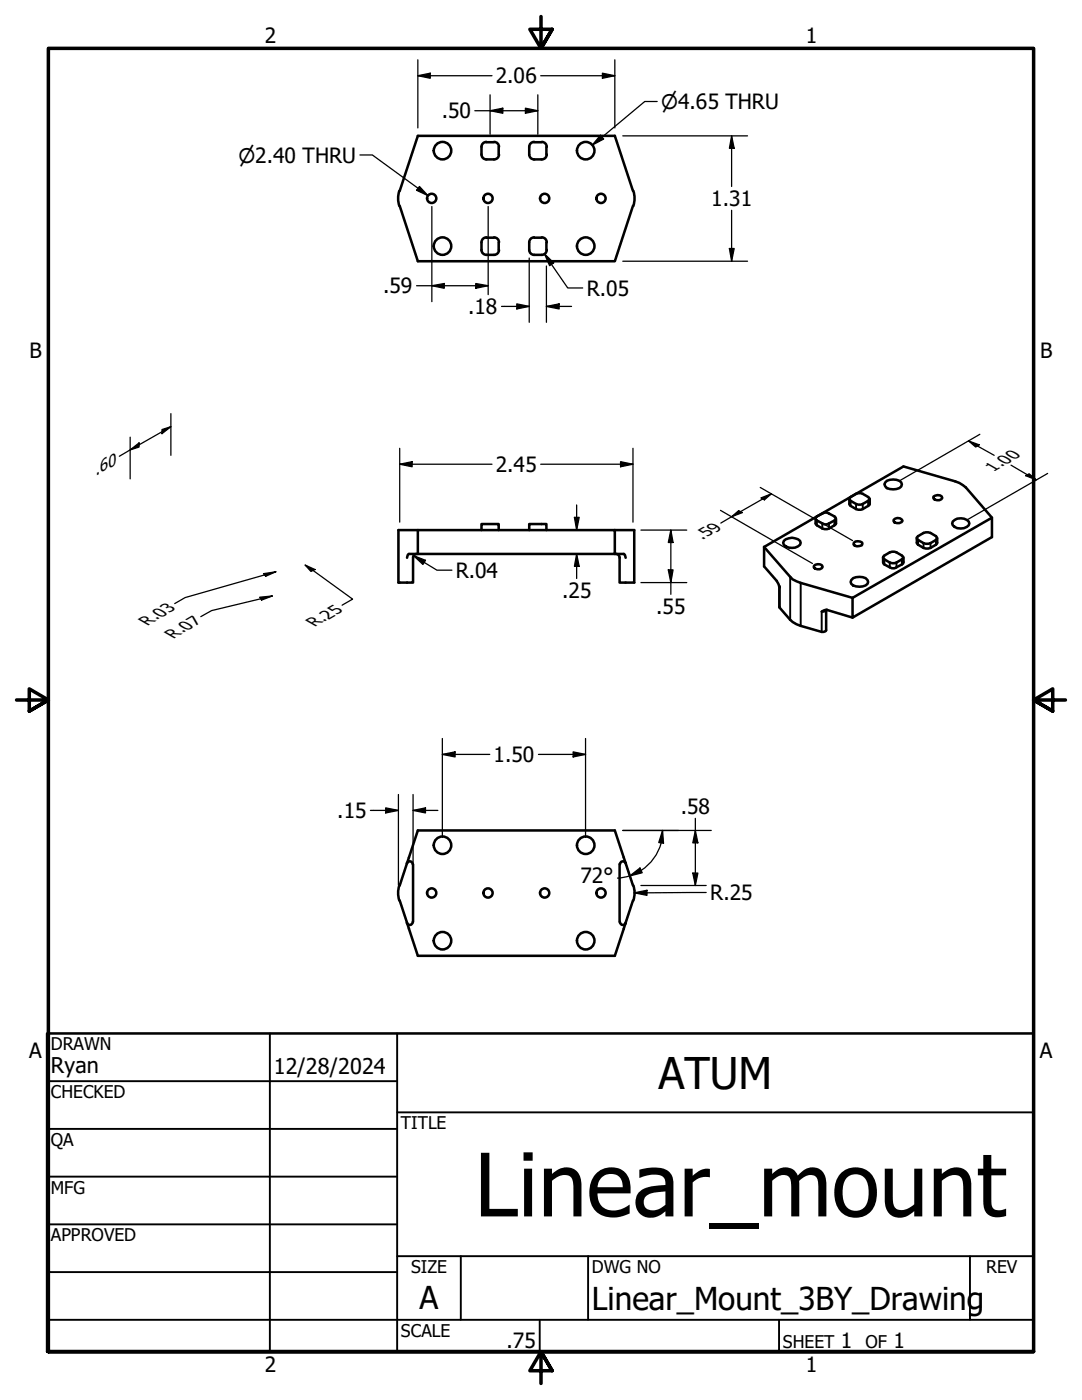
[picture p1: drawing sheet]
<svg xmlns="http://www.w3.org/2000/svg" width="216mm" height="279mm" viewBox="0 0 216 279" stroke-linecap="round" stroke-linejoin="round" font-family="sans-serif">
<!-- layer: Visible (ANSI) -->
<g fill="none" stroke="#000" stroke-width=".51">
<path d="M79.7 38.1l-.3 1.5 .3 1.5M79.8 38.1l3.6-11h39.3l3.6 11M96.1 29.3v1.6M96.1 30.8a.98 .98 0 0 0 1 1M97 28.4h1.6M97.1 28.3a.98 .98 0 0 0-1 1M98.6 28.3a.98 .98 0 0 1 1 1M99.5 29.3v1.6M99.6 30.8a.98 .98 0 0 1-1 1h-1.6M105.6 29.3v1.6M105.6 30.8a.98 .98 0 0 0 1 1M106.6 28.4h1.5"/>
<path d="M106.6 28.3a.98 .98 0 0 0-1 1M108.1 28.3a.98 .98 0 0 1 1 1M109 29.3v1.6M109.1 30.8a.98 .98 0 0 1-1 1h-1.5M126.4 38.1l.2 1.5-.2 1.5M79.8 41.1l3.6 11h39.3l3.6-11M96.1 48.4v1.5M96.1 49.9a.98 .98 0 0 0 1 1M97 47.4h1.6M97.1 47.4a.98 .98 0 0 0-1 1M98.6 47.4a.98 .98 0 0 1 1 1M99.5 48.4v1.5"/>
<path d="M99.6 49.9a.98 .98 0 0 1-1 1h-1.6M105.6 48.4v1.5M105.6 49.9a.98 .98 0 0 0 1 1M106.6 47.4h1.5M106.6 47.4a.98 .98 0 0 0-1 1M108.1 47.4a.98 .98 0 0 1 1 1M109 48.4v1.5M109.1 49.9a.98 .98 0 0 1-1 1h-1.5M169.5 99.6v1a2.36 2.36 0 0 0 4 0v-1M169.5 99.4a2.46 2.46 0 0 1 4 0v.4a2.55 2.55 0 0 1-4 0zM177 95.9a2.78 2.78 0 0 1 2.8 .4l.2 .3a1.42 1.42 0 0 1-1.8 1.1 1.45 1.45 0 0 1-1.7-1.1zM186.2 99.1a1.14 1.14 0 0 1 1.8 .3 1.08 1.08 0 0 1-1.8 0z"/>
<path d="M83.4 105.8h-3.9v10.5h2.9v-5a.73 .73 0 0 1 .8-.7M83.4 110.6h-1.8l-.3 .2-.1 .5M83.4 105.8h39.3v4.8h-39.3zM96.1 105.8v-1.2h3.4v1.2M105.6 105.8v-1.2h3.4v1.2M122.7 105.8h3.9v10.5h-3v-5a.73 .73 0 0 0-.7-.7M122.7 110.6h1.8l.2 .2 .1 .5M152.5 109.2v3.8l2.5 3 .6 1.2M152.5 109.2l5.7 6.4 1.6 .7 10.3 3M155.4 117l.2 4.3 2.1 2.4 1.2 .9 5.1 1.5 .7-.1 .1-.2v-4.1M156.4 107.9a2.38 2.38 0 0 1 3.2 0l.2 .4a1.58 1.58 0 0 1-1.7 1 1.6 1.6 0 0 1-1.8-1zM162.4 112.9a1.08 1.08 0 0 1 1.7 .3 1.08 1.08 0 0 1-1.7 0z"/>
<path d="M162.8 103.5v1a2.36 2.36 0 0 0 4 0v-1M162.8 103.3a3.6 3.6 0 0 1 2.2-1l1.5 .8 .3 .2v.3a3.6 3.6 0 0 1-2.3 1l-1.5-.7-.2-.3zM170.1 119.3l27.8-16v3.9l-27.8 16.1zM170.2 115.4a2.64 2.64 0 0 1 2.9 .4l.1 .3a1.46 1.46 0 0 1-1.7 1 1.49 1.49 0 0 1-1.8-1l.2-.3zM170.4 108.3a1.33 1.33 0 0 1 1.6 0v.5a1.29 1.29 0 0 1-1.7-.2zM176.2 111.3l.1 1.2a3.6 3.6 0 0 0 2.2 .9l1.7-.9 .1-1.2M176.2 111.1a2.46 2.46 0 0 1 4 0v.3a2.45 2.45 0 0 1-4 0zM178.3 103.8a1.08 1.08 0 0 1 1.8 .1 1.11 1.11 0 0 1-1.8 .1zM182.9 107.4v.9a2.36 2.36 0 0 0 4.1 0v-.9M183.2 107a2.41 2.41 0 0 1 3.7 .3v.2a2.45 2.45 0 0 1-4 0v-.2zM190.1 104.1a2.3 2.3 0 0 1 3.2 0l.1 .4a1.58 1.58 0 0 1-1.7 1 1.58 1.58 0 0 1-1.7-1zM197.9 103.3l-5.2-6-1.2-.9-11.2-3.3-27.8 16.1"/>
<path d="M164 122l.5-.2 .5-.1 5.1 1.6M79.7 176.7l-.3 1.5 .3 1.5M79.8 179.7l3.6 11.1h39.3l2.1-6.7M79.8 176.7l3.6-11h39.3l3.6 11M81.2 172.3a.6 .6 0 0 1 .7-.4 .6 .6 0 0 1 .5 .6M82.4 172.5v11.5M123.6 172.5v11.5M124.9 172.3a.6 .6 0 0 0-.7-.4 .6 .6 0 0 0-.5 .6M126.3 179.7l-1.5 4.4M126.4 176.7l.2 1.5-.2 1.5M82.4 184a.6 .6 0 0 1-.5 .6 .6 .6 0 0 1-.7-.4M123.7 184a.6 .6 0 0 0 .5 .6 .6 .6 0 0 0 .7-.4"/>
<circle cx="86.1" cy="39.6" r=".92"/>
<circle cx="88.3" cy="30.1" r="1.75"/>
<circle cx="97.4" cy="39.6" r=".92"/>
<circle cx="108.7" cy="39.6" r=".92"/>
<circle cx="116.9" cy="30.1" r="1.75"/>
<circle cx="119.9" cy="39.6" r=".92"/>
<circle cx="88.3" cy="49.1" r="1.75"/>
<circle cx="116.9" cy="49.1" r="1.75"/>
<circle cx="86.1" cy="178.2" r=".92"/>
<circle cx="88.3" cy="168.7" r="1.75"/>
<circle cx="97.4" cy="178.2" r=".92"/>
<circle cx="108.7" cy="178.2" r=".92"/>
<circle cx="116.9" cy="168.7" r="1.75"/>
<circle cx="119.9" cy="178.2" r=".92"/>
<circle cx="88.3" cy="187.7" r="1.75"/>
<circle cx="116.9" cy="187.7" r="1.75"/>
</g>
<!-- layer: Visible Narrow (ANSI) -->
<g fill="none" stroke="#000" stroke-width=".38">
<path d="M169.7 99.9v1.1M173.2 99.9v1.1M155.5 117l.1 4.3M157.7 115.1v8.6M159.8 116.3v8.6M163 103.9v.9M164.1 104.5v1M165.4 104.5v1M166.5 103.9v.9M170.8 100.6v1M172.1 100.6v1M176.5 111.6v1"/>
<path d="M177.5 112.3v.9M178.9 112.3v.9M180 111.6v1M183.2 107.8v.9M184.3 108.4v.9M185.7 108.4v.9M186.8 107.8v.9M164.8 121.7l-.1 .3h-.7v4.1"/>
</g>
<!-- layer: Visible (ANSI) -->
<circle cx="164.8" cy="121.7" r=".25" fill="#000"/>
<!-- layer: Border (ANSI) -->
<path d="M107.9 3.3v6.4l-2.2-3.9h4.5l-2.3 3.9 2.3-3.9M3.3 139.7h6.4l-3.9-2.2v4.4l3.9-2.2-3.9 2.2M212.6 139.7h-6.4l3.9-2.2v4.4l-3.9-2.2 3.9 2.2M9.7 269.7v-260h196.5v260h-196.5h196.5M110.2 273.6l-2.3-3.9 2.3 3.9h-4.5l2.2-3.9v6.4" fill="none" stroke="#000" stroke-width=".7"/>
<!-- layer: Title (ANSI) -->
<g fill="none" stroke="#000" stroke-width=".38">
<path d="M9.4 215.8h69.8M53.8 206.2v63.5M79.2 206.2v63.5M9.4 225.3h69.8M9.4 234.8h69.8M79.2 222h127M9.4 244.3h69.8M9.4 253.9h69.8M79.2 250.7h127M91.9 250.7v12.7M117.3 250.7v12.7M193.5 250.7v12.7"/>
<path d="M9.4 263.4h196.8M107.7 263.4v6.3M155.4 263.4v6.3"/>
</g>
<path d="M9.4 206.2h196.8v63.5h-196.8z" fill="none" stroke="#000" stroke-width=".51"/>
<!-- layer: Dimension (ANSI) -->
<g fill="none" stroke="#000" stroke-width=".25">
<path d="M83.4 15.1l2.5-.5v1zM83.4 15.1h14.8M83.4 11.9v13.6M97.8 18.9v7.9M107.3 18.9v7.9M107.9 15.1h14.8M120.2 14.6l2.5 .5-2.5 .5zM122.7 11.9v13.6M94.7 22.1h12.6M97.8 22.1l2.5-.5v1zM104.8 21.6l2.5 .5-2.5 .5zM124.3 27.1h24.9"/>
<path d="M146 27.1l.5 2.5h-1zM146 27.1v10.1M83.1 57h14.3M86.2 57l2.4-.4v.9zM86.2 41.2v19M94.9 56.6l2.5 .4-2.5 .5zM97.4 41.2v17.6M105.6 51.5v12.8M108.6 50.7l1.9 1.8-.8 .5zM108.6 50.7l4.7 6.8h3M109 53.1v11.2M124.3 52.1h24.9"/>
<path d="M145.5 49.6h1l-.5 2.5zM146 42v10.1M100.1 61.2h5.5M103.1 60.6l2.5 .6-2.5 .5zM109 61.2l2.6-.6v1.1zM109 61.2h5M26 89.8l1.7-1.4v.8zM26 87.2v8.4M32.3 85.7l1.8-.5-1.8 1.4zM34.1 85.2l-10.3 5.9M34.1 82.5v8.4M79.8 92.6l2.4-.5v1.1z"/>
<path d="M79.8 92.6h18.4M79.8 89.5v14.7M107.9 92.6h18.4M123.8 92.1l2.5 .5-2.5 .6zM126.3 89.5v14.7M151.7 97.3l18.4 10.6M151.8 99.4l2.1-.8-1.4 1.2zM153.9 98.6l-10.1 5.8M193.3 88l2.1 .8-.7 .4zM193.3 88l5.1 2.9M195.5 86.7l-16.1 9.3M201.7 92.8l5.1 3"/>
<path d="M204.7 94.9l.7-.3 1.4 1.2zM209 94.5l-16.2 9.3M51.8 119.2l2.6-.3-2.2 .9zM52.6 114.5l2.5-.4-2.1 .9zM54.4 118.9l-12.2 3-2.1 1.2M55.1 114.1l-18.1 5.2-2.1 1.2M60.9 112.8l2 .9-.9 .3zM60.9 112.8l9.5 6.8-2.1 1.2M82.5 110.9l2.4 .9-.5 .8zM82.5 110.9l4.7 2.9h3M114.6 103.3h1l-.5 2.5zM115.1 110.6l.5 2.4h-1z"/>
<path d="M115.1 100.8v5M115.1 110.6v4.8M127.9 105.8h9.1M127.9 116.3h9.1M133.3 113.7h1l-.4 2.6zM133.9 105.8l.4 2.5h-1zM133.9 105.8v12.8M143.8 101.9l18.3 10.6M146 103.1l1.4-1.2 .7 .4zM79.5 158.6v18.1M82.4 158.6v18.1M88.3 150.6l2.5-.5v1z"/>
<path d="M88.3 150.6h9.4M88.3 147.4v19.7M107.4 150.6h9.4M114.4 150.1l2.4 .5-2.4 .5zM116.8 147.4v19.7M73.9 161.7h5.6M77 161.2l2.5 .5-2.5 .5zM82.4 161.7l2.5-.5v1zM82.4 161.7h5M124.3 165.7h17.6M125 172.7l1.7 5M125.7 174.8l2-1.6 .4 1z"/>
<path d="M125.7 174.8l-2.5 .4M126.6 178.2l2.5-.5v1zM127.9 176.7h13M128 173.7l-2.3 1.1M131.9 168.2a9.6 9.6 0 0 1-3.9 5.5M132.2 165.7l.2 2.6-1-.2zM132.2 165.7l-.3 2.5M138.2 174.2h1.1l-.6 2.5zM138.7 165.7l.6 2.5h-1.1zM138.7 163.3v13.4M140.9 178.1l-14.3 .1"/>
</g>
<g fill="#000">
<path d="M83.4 15.1l2.5-.5v1zM120.2 14.6l2.5 .5-2.5 .5zM97.8 22.1l2.5-.5v1zM104.8 21.6l2.5 .5-2.5 .5zM146 27.1l.5 2.5h-1zM86.2 57l2.4-.4v.9zM94.9 56.6l2.5 .4-2.5 .5zM108.6 50.7l1.9 1.8-.8 .5zM145.5 49.6h1l-.5 2.5zM103.1 60.6l2.5 .6-2.5 .5zM109 61.2l2.6-.6v1.1zM26 89.8l1.7-1.4v.8z"/>
<path d="M32.3 85.7l1.8-.5-1.8 1.4zM79.8 92.6l2.4-.5v1.1zM123.8 92.1l2.5 .5-2.5 .6zM151.8 99.4l2.1-.8-1.4 1.2zM193.3 88l2.1 .8-.7 .4zM204.7 94.9l.7-.3 1.4 1.2zM51.8 119.2l2.6-.3-2.2 .9zM52.6 114.5l2.5-.4-2.1 .9zM60.9 112.8l2 .9-.9 .3zM82.5 110.9l2.4 .9-.5 .8zM114.6 103.3h1l-.5 2.5zM115.1 110.6l.5 2.4h-1z"/>
<path d="M133.3 113.7h1l-.4 2.6zM133.9 105.8l.4 2.5h-1zM146 103.1l1.4-1.2 .7 .4zM88.3 150.6l2.5-.5v1zM114.4 150.1l2.4 .5-2.4 .5zM77 161.2l2.5 .5-2.5 .5zM82.4 161.7l2.5-.5v1zM125.7 174.8l2-1.6 .4 1zM126.6 178.2l2.5-.5v1zM132.2 165.7l.2 2.6-1-.2zM138.2 174.2h1.1l-.6 2.5zM138.7 165.7l.6 2.5h-1.1z"/>
</g>
<!-- layer: Symbol (ANSI) -->
<path d="M71.8 30.9h2.5l11.1 8.2M83.7 37.2l1.7 1.9-2.3-1.1zM119.8 27l.7 .7-2.3 1.3zM131.1 20.3h-2.4l-10.5 8.7" fill="none" stroke="#000" stroke-width=".25"/>
<path d="M83.7 37.2l1.7 1.9-2.3-1.1zM119.8 27l.7 .7-2.3 1.3z" fill="#000"/>
<text font-size="17.5" x="94.7" y="242.8">Linear_mount</text>
<text font-size="8.7" x="131.4" y="217.2">ATUM</text>
<g font-size="6.3">
<text x="83.7" y="261.2">A</text>
<text x="118.1" y="261.4">Linear_Mount_3BY_Drawing</text>
</g>
<g font-size="4.3">
<text x="10.2" y="214.1">Ryan</text>
<text x="54.6" y="214.3">12/28/2024</text>
</g>
<g font-size="4.2">
<text x="52.8" y="8.6">2</text>
<text x="160.8" y="8.6">1</text>
<text x="98.9" y="16.6">2.06</text>
<text x="88.1" y="23.6">.50</text>
<text x="141.9" y="41.1">1.31</text>
<text x="76.5" y="58.5">.59</text>
<text x="117.1" y="59">R.05</text>
<text x="93.4" y="62.7">.18</text>
<text x="5.9" y="71.4">B</text>
<text x="207.6" y="71.4">B</text>
<text x="98.9" y="94.2">2.45</text>
<text x="90.9" y="115.3">R.04</text>
<text x="112.1" y="119.3">.25</text>
<text x="130.9" y="122.5">.55</text>
<text x="98.5" y="152.1">1.50</text>
<text x="67.3" y="163.3">.15</text>
<text x="135.8" y="162.5">.58</text>
<text x="115.8" y="176.1">72°</text>
<text x="141.7" y="179.6">R.25</text>
<text x="5.8" y="211.1">A</text>
<text x="207.5" y="211.1">A</text>
<text x="101.1" y="268.9">.75</text>
<text x="167.8" y="268.9">1</text>
<text x="178.3" y="268.9">1</text>
<text x="52.8" y="273.8">2</text>
<text x="160.8" y="273.8">1</text>
</g>
<g font-size="3.9">
<text x="132" y="21.8">⌀4.65 THRU</text>
<text x="47.6" y="32.4">⌀2.40 THRU</text>
</g>
<g font-size="3.5">
<text x="10.2" y="209.5">DRAWN</text>
<text x="10.2" y="219.1">CHECKED</text>
<text x="80" y="225.3">TITLE</text>
<text x="10.2" y="228.7">QA</text>
<text x="10.2" y="238.2">MFG</text>
<text x="10.2" y="247.7">APPROVED</text>
<text x="82" y="254.1">SIZE</text>
<text x="118.1" y="254.1">DWG NO</text>
<text x="196.8" y="254">REV</text>
<text x="80" y="266.8">SCALE</text>
<text x="156.2" y="268.9">SHEET</text>
<text x="172.7" y="268.9">OF</text>
</g>
<g font-size="3.4">
<text x="19.1" y="95" transform="rotate(-30 19.1 95)">.60</text>
<text x="198.2" y="94.2" transform="rotate(-30 198.2 94.2)">1.00</text>
<text x="140.2" y="107.7" transform="rotate(-30 140.2 107.7)">.59</text>
<text x="29.4" y="124.9" transform="rotate(-30 29.4 124.9)">R.03</text>
<text x="62.8" y="125.2" transform="rotate(-30 62.8 125.2)">R.25</text>
<text x="34.6" y="127.4" transform="rotate(-30 34.6 127.4)">R.07</text>
</g>
</svg>
